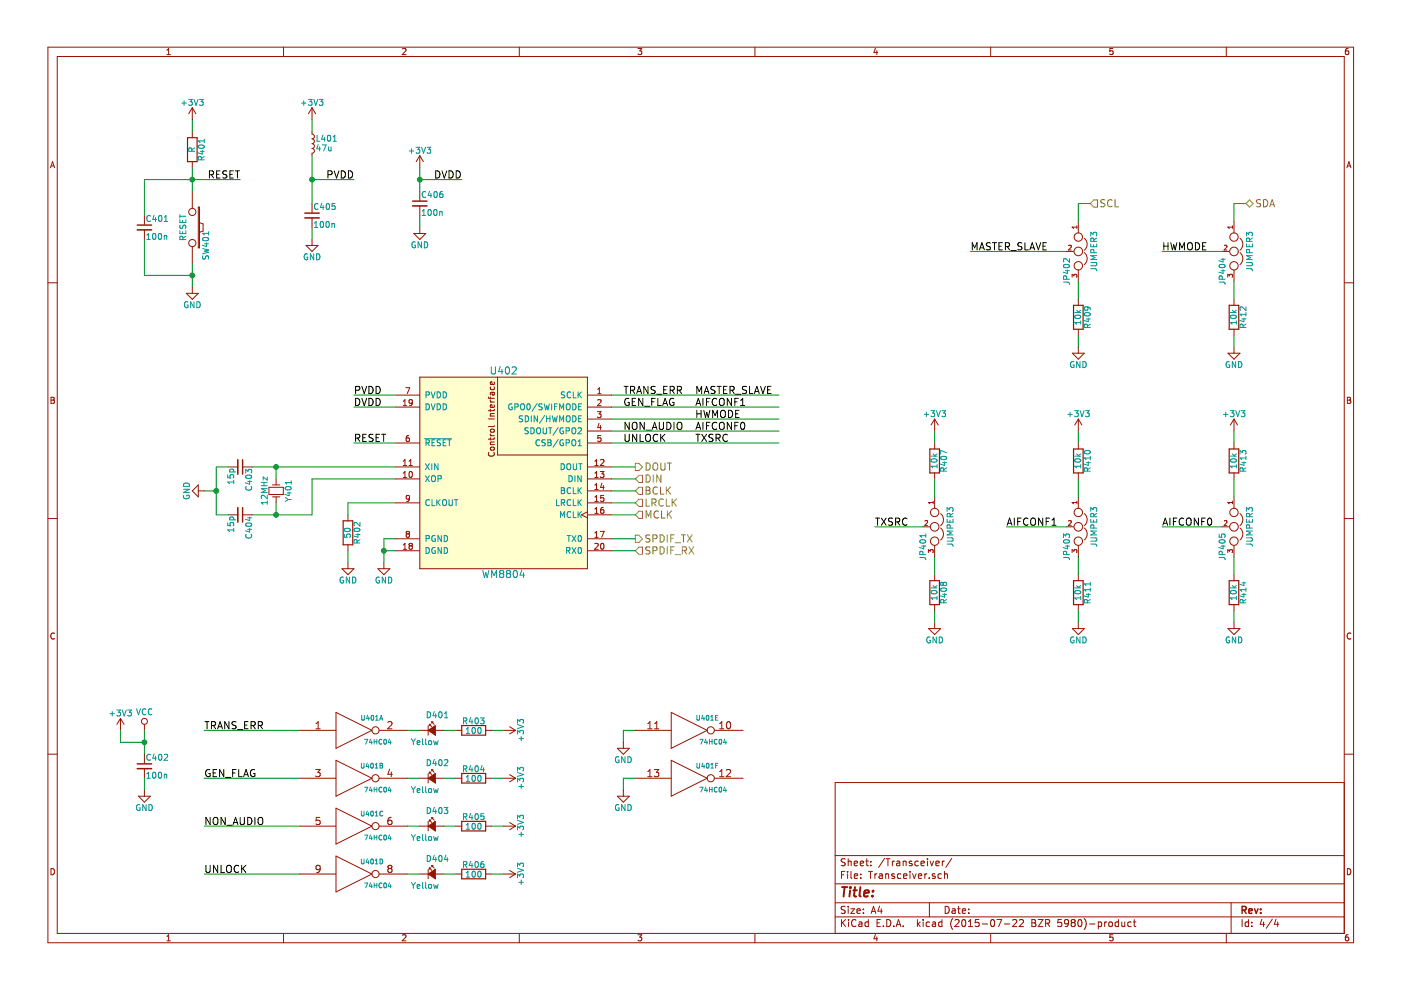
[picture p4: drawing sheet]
EESchema Schematic File Version 2
LIBS:power
LIBS:device
LIBS:transistors
LIBS:conn
LIBS:linear
LIBS:regul
LIBS:74xx
LIBS:cmos4000
LIBS:adc-dac
LIBS:memory
LIBS:xilinx
LIBS:microcontrollers
LIBS:dsp
LIBS:microchip
LIBS:analog_switches
LIBS:motorola
LIBS:texas
LIBS:intel
LIBS:audio
LIBS:interface
LIBS:digital-audio
LIBS:philips
LIBS:display
LIBS:cypress
LIBS:siliconi
LIBS:opto
LIBS:atmel
LIBS:contrib
LIBS:valves
LIBS:fdsp_amplifier
LIBS:fdsp_connector
LIBS:fdsp_device
LIBS:fdsp_digital
LIBS:fdsp_dsp
LIBS:fdsp_mechanical
LIBS:fdsp_pinhead
LIBS:fdsp_regulator
LIBS:fdsp_transistor
LIBS:fdsp_power
LIBS:StdConnector-cache
LIBS:SPDIF_Transceiver-cache
EELAYER 25 0
EELAYER END
$Descr A4 11693 8268
encoding utf-8
Sheet 4 4
Title ""
Date ""
Rev ""
Comp ""
Comment1 ""
Comment2 ""
Comment3 ""
Comment4 ""
$EndDescr
$Comp
L WM8804 U402
U 1 1
P 4200 4250
F 0 "U402" H 4200 5400 60  0000 C CNN
F 1 "WM8804" H 4200 3700 60  0000 C CNN
F 2 "Housings_SSOP:SSOP-20_5.3x7.2mm_Pitch0.65mm" H 4300 4250 60  0001 C CNN
F 3 "" H 4300 4250 60  0000 C CNN
	1    4200 4250
	1    0    0    -1  
$EndComp
$Comp
L +3V3 #PWR014
U 1 1
P 2600 1000
F 0 "#PWR014" H 2600 850 50  0001 C CNN
F 1 "+3V3" H 2600 1140 50  0000 C CNN
F 2 "" H 2600 1000 60  0000 C CNN
F 3 "" H 2600 1000 60  0000 C CNN
	1    2600 1000
	1    0    0    -1  
$EndComp
$Comp
L L_Small L401
U 1 1
P 2600 1200
F 0 "L401" H 2630 1240 50  0000 L CNN
F 1 "47u" H 2630 1160 50  0000 L CNN
F 2 "Resistors_ThroughHole:Resistor_Horizontal_RM10mm" H 2600 1200 60  0001 C CNN
F 3 "" H 2600 1200 60  0000 C CNN
	1    2600 1200
	1    0    0    -1  
$EndComp
$Comp
L C_Small C406
U 1 1
P 3500 1700
F 0 "C406" H 3510 1770 50  0000 L CNN
F 1 "100n" H 3510 1620 50  0000 L CNN
F 2 "Capacitors_SMD:C_0805_HandSoldering" H 3500 1700 60  0001 C CNN
F 3 "" H 3500 1700 60  0000 C CNN
	1    3500 1700
	1    0    0    -1  
$EndComp
$Comp
L C_Small C405
U 1 1
P 2600 1800
F 0 "C405" H 2610 1870 50  0000 L CNN
F 1 "100n" H 2610 1720 50  0000 L CNN
F 2 "Capacitors_SMD:C_0805_HandSoldering" H 2600 1800 60  0001 C CNN
F 3 "" H 2600 1800 60  0000 C CNN
	1    2600 1800
	1    0    0    -1  
$EndComp
$Comp
L GND #PWR015
U 1 1
P 3500 1900
F 0 "#PWR015" H 3500 1650 50  0001 C CNN
F 1 "GND" H 3500 1750 50  0000 C CNN
F 2 "" H 3500 1900 60  0000 C CNN
F 3 "" H 3500 1900 60  0000 C CNN
	1    3500 1900
	1    0    0    -1  
$EndComp
$Comp
L GND #PWR016
U 1 1
P 2600 2000
F 0 "#PWR016" H 2600 1750 50  0001 C CNN
F 1 "GND" H 2600 1850 50  0000 C CNN
F 2 "" H 2600 2000 60  0000 C CNN
F 3 "" H 2600 2000 60  0000 C CNN
	1    2600 2000
	1    0    0    -1  
$EndComp
$Comp
L R R401
U 1 1
P 1600 1250
F 0 "R401" V 1680 1250 50  0000 C CNN
F 1 "R" V 1600 1250 50  0000 C CNN
F 2 "Resistors_SMD:R_0805_HandSoldering" V 1530 1250 30  0001 C CNN
F 3 "" H 1600 1250 30  0000 C CNN
	1    1600 1250
	1    0    0    -1  
$EndComp
$Comp
L SW_PUSH SW401
U 1 1
P 1600 1900
F 0 "SW401" H 1750 2010 50  0000 C CNN
F 1 "RESET" H 1600 1820 50  0000 C CNN
F 2 "Buttons_Switches_ThroughHole:SW_PUSH_SMALL" H 1600 1900 60  0001 C CNN
F 3 "" H 1600 1900 60  0000 C CNN
	1    1600 1900
	0    1    1    0   
$EndComp
$Comp
L C_Small C401
U 1 1
P 1200 1900
F 0 "C401" H 1210 1970 50  0000 L CNN
F 1 "100n" H 1210 1820 50  0000 L CNN
F 2 "Capacitors_SMD:C_0805_HandSoldering" H 1200 1900 60  0001 C CNN
F 3 "" H 1200 1900 60  0000 C CNN
	1    1200 1900
	1    0    0    -1  
$EndComp
Wire Wire Line
	1200 1800 1200 1500
Wire Wire Line
	1200 1500 2000 1500
Wire Wire Line
	1600 1400 1600 1600
Connection ~ 1600 1500
Wire Wire Line
	1200 2000 1200 2300
Wire Wire Line
	1200 2300 1600 2300
Wire Wire Line
	1600 2200 1600 2400
$Comp
L +3V3 #PWR017
U 1 1
P 1600 1000
F 0 "#PWR017" H 1600 850 50  0001 C CNN
F 1 "+3V3" H 1600 1140 50  0000 C CNN
F 2 "" H 1600 1000 60  0000 C CNN
F 3 "" H 1600 1000 60  0000 C CNN
	1    1600 1000
	1    0    0    -1  
$EndComp
$Comp
L GND #PWR018
U 1 1
P 1600 2400
F 0 "#PWR018" H 1600 2150 50  0001 C CNN
F 1 "GND" H 1600 2250 50  0000 C CNN
F 2 "" H 1600 2400 60  0000 C CNN
F 3 "" H 1600 2400 60  0000 C CNN
	1    1600 2400
	1    0    0    -1  
$EndComp
Connection ~ 1600 2300
Wire Wire Line
	1600 1100 1600 1000
Text Label 2000 1500 2    60   ~ 0
RESET
Text Label 2950 3700 0    60   ~ 0
RESET
Wire Wire Line
	2950 3700 3300 3700
Wire Wire Line
	2600 2000 2600 1900
Wire Wire Line
	2600 1300 2600 1700
Wire Wire Line
	2600 1000 2600 1100
Wire Wire Line
	2600 1500 2950 1500
Connection ~ 2600 1500
Text Label 2950 1500 2    60   ~ 0
PVDD
Wire Wire Line
	3300 3300 2950 3300
Text Label 2950 3300 0    60   ~ 0
PVDD
$Comp
L +3V3 #PWR019
U 1 1
P 3500 1400
F 0 "#PWR019" H 3500 1250 50  0001 C CNN
F 1 "+3V3" H 3500 1540 50  0000 C CNN
F 2 "" H 3500 1400 60  0000 C CNN
F 3 "" H 3500 1400 60  0000 C CNN
	1    3500 1400
	1    0    0    -1  
$EndComp
Wire Wire Line
	3500 1400 3500 1600
Wire Wire Line
	3500 1800 3500 1900
Wire Wire Line
	3500 1500 3850 1500
Connection ~ 3500 1500
Text Label 3850 1500 2    60   ~ 0
DVDD
Text Label 2950 3400 0    60   ~ 0
DVDD
Wire Wire Line
	3300 3400 2950 3400
$Comp
L Crystal_Small Y401
U 1 1
P 2300 4100
F 0 "Y401" H 2300 4200 50  0000 C CNN
F 1 "12MHz" H 2300 4000 50  0000 C CNN
F 2 "Crystals:Crystal_HC49-SD_SMD" H 2300 4100 60  0001 C CNN
F 3 "" H 2300 4100 60  0000 C CNN
	1    2300 4100
	0    1    1    0   
$EndComp
Wire Wire Line
	2100 3900 3300 3900
Wire Wire Line
	2300 3900 2300 4000
Wire Wire Line
	3300 4000 2600 4000
Wire Wire Line
	2600 4000 2600 4300
Wire Wire Line
	2600 4300 2100 4300
Wire Wire Line
	2300 4300 2300 4200
$Comp
L C_Small C403
U 1 1
P 2000 3900
F 0 "C403" H 2010 3970 50  0000 L CNN
F 1 "15p" H 2010 3820 50  0000 L CNN
F 2 "Capacitors_SMD:C_0603_HandSoldering" H 2000 3900 60  0001 C CNN
F 3 "" H 2000 3900 60  0000 C CNN
	1    2000 3900
	0    1    1    0   
$EndComp
$Comp
L C_Small C404
U 1 1
P 2000 4300
F 0 "C404" H 2010 4370 50  0000 L CNN
F 1 "15p" H 2010 4220 50  0000 L CNN
F 2 "Capacitors_SMD:C_0603_HandSoldering" H 2000 4300 60  0001 C CNN
F 3 "" H 2000 4300 60  0000 C CNN
	1    2000 4300
	0    1    1    0   
$EndComp
Connection ~ 2300 4300
Connection ~ 2300 3900
Wire Wire Line
	1900 3900 1800 3900
Wire Wire Line
	1800 3900 1800 4300
Wire Wire Line
	1800 4300 1900 4300
Wire Wire Line
	1800 4100 1700 4100
Connection ~ 1800 4100
$Comp
L GND #PWR020
U 1 1
P 1700 4100
F 0 "#PWR020" H 1700 3850 50  0001 C CNN
F 1 "GND" H 1700 3950 50  0000 C CNN
F 2 "" H 1700 4100 60  0000 C CNN
F 3 "" H 1700 4100 60  0000 C CNN
	1    1700 4100
	0    1    1    0   
$EndComp
$Comp
L GND #PWR021
U 1 1
P 3200 4700
F 0 "#PWR021" H 3200 4450 50  0001 C CNN
F 1 "GND" H 3200 4550 50  0000 C CNN
F 2 "" H 3200 4700 60  0000 C CNN
F 3 "" H 3200 4700 60  0000 C CNN
	1    3200 4700
	1    0    0    -1  
$EndComp
Wire Wire Line
	3200 4500 3200 4700
Wire Wire Line
	3200 4500 3300 4500
Wire Wire Line
	3300 4600 3200 4600
Connection ~ 3200 4600
$Comp
L R R402
U 1 1
P 2900 4450
F 0 "R402" V 2980 4450 50  0000 C CNN
F 1 "50" V 2900 4450 50  0000 C CNN
F 2 "Resistors_SMD:R_0805_HandSoldering" V 2830 4450 30  0001 C CNN
F 3 "" H 2900 4450 30  0000 C CNN
	1    2900 4450
	1    0    0    -1  
$EndComp
$Comp
L GND #PWR022
U 1 1
P 2900 4700
F 0 "#PWR022" H 2900 4450 50  0001 C CNN
F 1 "GND" H 2900 4550 50  0000 C CNN
F 2 "" H 2900 4700 60  0000 C CNN
F 3 "" H 2900 4700 60  0000 C CNN
	1    2900 4700
	1    0    0    -1  
$EndComp
Wire Wire Line
	3300 4200 2900 4200
Wire Wire Line
	2900 4200 2900 4300
Wire Wire Line
	2900 4600 2900 4700
Text Label 5200 3300 0    60   ~ 0
TRANS_ERR
Text Label 5200 3400 0    60   ~ 0
GEN_FLAG
Text Label 5200 3600 0    60   ~ 0
NON_AUDIO
Text Label 5200 3700 0    60   ~ 0
UNLOCK
Wire Wire Line
	5100 3300 6500 3300
Wire Wire Line
	5100 3400 6500 3400
Wire Wire Line
	5100 3500 6500 3500
Wire Wire Line
	5100 3600 6500 3600
Wire Wire Line
	5100 3700 6500 3700
Text Label 5800 3300 0    60   ~ 0
MASTER_SLAVE
Text Label 5800 3400 0    60   ~ 0
AIFCONF1
Text Label 5800 3500 0    60   ~ 0
HWMODE
Text Label 5800 3600 0    60   ~ 0
AIFCONF0
Text Label 5800 3700 0    60   ~ 0
TXSRC
Text Label 1700 6100 0    60   ~ 0
TRANS_ERR
Wire Wire Line
	2500 6100 1700 6100
$Comp
L R R403
U 1 1
P 3950 6100
F 0 "R403" V 4030 6100 50  0000 C CNN
F 1 "100" V 3950 6100 50  0000 C CNN
F 2 "Resistors_SMD:R_0805_HandSoldering" V 3880 6100 30  0001 C CNN
F 3 "" H 3950 6100 30  0000 C CNN
	1    3950 6100
	0    -1   -1   0   
$EndComp
$Comp
L +3V3 #PWR023
U 1 1
P 4200 6100
F 0 "#PWR023" H 4200 5950 50  0001 C CNN
F 1 "+3V3" H 4200 6240 50  0000 C CNN
F 2 "" H 4200 6100 60  0000 C CNN
F 3 "" H 4200 6100 60  0000 C CNN
	1    4200 6100
	0    1    1    0   
$EndComp
$Comp
L LED_Small D401
U 1 1
P 3600 6100
F 0 "D401" H 3550 6225 50  0000 L CNN
F 1 "Yellow" H 3425 6000 50  0000 L CNN
F 2 "LEDs:LED-0805" V 3600 6100 60  0001 C CNN
F 3 "" V 3600 6100 60  0000 C CNN
	1    3600 6100
	1    0    0    -1  
$EndComp
Wire Wire Line
	3400 6100 3500 6100
Wire Wire Line
	3800 6100 3700 6100
Wire Wire Line
	4200 6100 4100 6100
$Comp
L 74HC04 U401
U 1 1
P 2950 6100
F 0 "U401" H 3100 6200 40  0000 C CNN
F 1 "74HC04" H 3150 6000 40  0000 C CNN
F 2 "Housings_SOIC:SOIC-14_3.9x8.7mm_Pitch1.27mm" H 2950 6100 60  0001 C CNN
F 3 "" H 2950 6100 60  0000 C CNN
	1    2950 6100
	1    0    0    -1  
$EndComp
Text Label 1700 6500 0    60   ~ 0
GEN_FLAG
Wire Wire Line
	2500 6500 1700 6500
$Comp
L R R404
U 1 1
P 3950 6500
F 0 "R404" V 4030 6500 50  0000 C CNN
F 1 "100" V 3950 6500 50  0000 C CNN
F 2 "Resistors_SMD:R_0805_HandSoldering" V 3880 6500 30  0001 C CNN
F 3 "" H 3950 6500 30  0000 C CNN
	1    3950 6500
	0    -1   -1   0   
$EndComp
$Comp
L +3V3 #PWR024
U 1 1
P 4200 6500
F 0 "#PWR024" H 4200 6350 50  0001 C CNN
F 1 "+3V3" H 4200 6640 50  0000 C CNN
F 2 "" H 4200 6500 60  0000 C CNN
F 3 "" H 4200 6500 60  0000 C CNN
	1    4200 6500
	0    1    1    0   
$EndComp
$Comp
L LED_Small D402
U 1 1
P 3600 6500
F 0 "D402" H 3550 6625 50  0000 L CNN
F 1 "Yellow" H 3425 6400 50  0000 L CNN
F 2 "LEDs:LED-0805" V 3600 6500 60  0001 C CNN
F 3 "" V 3600 6500 60  0000 C CNN
	1    3600 6500
	1    0    0    -1  
$EndComp
Wire Wire Line
	3400 6500 3500 6500
Wire Wire Line
	3800 6500 3700 6500
Wire Wire Line
	4200 6500 4100 6500
$Comp
L 74HC04 U401
U 2 1
P 2950 6500
F 0 "U401" H 3100 6600 40  0000 C CNN
F 1 "74HC04" H 3150 6400 40  0000 C CNN
F 2 "Housings_SOIC:SOIC-14_3.9x8.7mm_Pitch1.27mm" H 2950 6500 60  0001 C CNN
F 3 "" H 2950 6500 60  0000 C CNN
	2    2950 6500
	1    0    0    -1  
$EndComp
Text Label 1700 6900 0    60   ~ 0
NON_AUDIO
Wire Wire Line
	2500 6900 1700 6900
$Comp
L R R405
U 1 1
P 3950 6900
F 0 "R405" V 4030 6900 50  0000 C CNN
F 1 "100" V 3950 6900 50  0000 C CNN
F 2 "Resistors_SMD:R_0805_HandSoldering" V 3880 6900 30  0001 C CNN
F 3 "" H 3950 6900 30  0000 C CNN
	1    3950 6900
	0    -1   -1   0   
$EndComp
$Comp
L +3V3 #PWR025
U 1 1
P 4200 6900
F 0 "#PWR025" H 4200 6750 50  0001 C CNN
F 1 "+3V3" H 4200 7040 50  0000 C CNN
F 2 "" H 4200 6900 60  0000 C CNN
F 3 "" H 4200 6900 60  0000 C CNN
	1    4200 6900
	0    1    1    0   
$EndComp
$Comp
L LED_Small D403
U 1 1
P 3600 6900
F 0 "D403" H 3550 7025 50  0000 L CNN
F 1 "Yellow" H 3425 6800 50  0000 L CNN
F 2 "LEDs:LED-0805" V 3600 6900 60  0001 C CNN
F 3 "" V 3600 6900 60  0000 C CNN
	1    3600 6900
	1    0    0    -1  
$EndComp
Wire Wire Line
	3400 6900 3500 6900
Wire Wire Line
	3800 6900 3700 6900
Wire Wire Line
	4200 6900 4100 6900
$Comp
L 74HC04 U401
U 3 1
P 2950 6900
F 0 "U401" H 3100 7000 40  0000 C CNN
F 1 "74HC04" H 3150 6800 40  0000 C CNN
F 2 "Housings_SOIC:SOIC-14_3.9x8.7mm_Pitch1.27mm" H 2950 6900 60  0001 C CNN
F 3 "" H 2950 6900 60  0000 C CNN
	3    2950 6900
	1    0    0    -1  
$EndComp
Text Label 1700 7300 0    60   ~ 0
UNLOCK
Wire Wire Line
	2500 7300 1700 7300
$Comp
L R R406
U 1 1
P 3950 7300
F 0 "R406" V 4030 7300 50  0000 C CNN
F 1 "100" V 3950 7300 50  0000 C CNN
F 2 "Resistors_SMD:R_0805_HandSoldering" V 3880 7300 30  0001 C CNN
F 3 "" H 3950 7300 30  0000 C CNN
	1    3950 7300
	0    -1   -1   0   
$EndComp
$Comp
L +3V3 #PWR026
U 1 1
P 4200 7300
F 0 "#PWR026" H 4200 7150 50  0001 C CNN
F 1 "+3V3" H 4200 7440 50  0000 C CNN
F 2 "" H 4200 7300 60  0000 C CNN
F 3 "" H 4200 7300 60  0000 C CNN
	1    4200 7300
	0    1    1    0   
$EndComp
$Comp
L LED_Small D404
U 1 1
P 3600 7300
F 0 "D404" H 3550 7425 50  0000 L CNN
F 1 "Yellow" H 3425 7200 50  0000 L CNN
F 2 "LEDs:LED-0805" V 3600 7300 60  0001 C CNN
F 3 "" V 3600 7300 60  0000 C CNN
	1    3600 7300
	1    0    0    -1  
$EndComp
Wire Wire Line
	3400 7300 3500 7300
Wire Wire Line
	3800 7300 3700 7300
Wire Wire Line
	4200 7300 4100 7300
$Comp
L 74HC04 U401
U 4 1
P 2950 7300
F 0 "U401" H 3100 7400 40  0000 C CNN
F 1 "74HC04" H 3150 7200 40  0000 C CNN
F 2 "Housings_SOIC:SOIC-14_3.9x8.7mm_Pitch1.27mm" H 2950 7300 60  0001 C CNN
F 3 "" H 2950 7300 60  0000 C CNN
	4    2950 7300
	1    0    0    -1  
$EndComp
$Comp
L VCC #PWR027
U 1 1
P 1200 6100
F 0 "#PWR027" H 1200 5950 50  0001 C CNN
F 1 "VCC" H 1200 6250 50  0000 C CNN
F 2 "" H 1200 6100 60  0000 C CNN
F 3 "" H 1200 6100 60  0000 C CNN
	1    1200 6100
	1    0    0    -1  
$EndComp
$Comp
L C_Small C402
U 1 1
P 1200 6400
F 0 "C402" H 1210 6470 50  0000 L CNN
F 1 "100n" H 1210 6320 50  0000 L CNN
F 2 "Capacitors_SMD:C_0805_HandSoldering" H 1200 6400 60  0001 C CNN
F 3 "" H 1200 6400 60  0000 C CNN
	1    1200 6400
	1    0    0    -1  
$EndComp
$Comp
L GND #PWR028
U 1 1
P 1200 6600
F 0 "#PWR028" H 1200 6350 50  0001 C CNN
F 1 "GND" H 1200 6450 50  0000 C CNN
F 2 "" H 1200 6600 60  0000 C CNN
F 3 "" H 1200 6600 60  0000 C CNN
	1    1200 6600
	1    0    0    -1  
$EndComp
$Comp
L +3V3 #PWR029
U 1 1
P 1000 6100
F 0 "#PWR029" H 1000 5950 50  0001 C CNN
F 1 "+3V3" H 1000 6240 50  0000 C CNN
F 2 "" H 1000 6100 60  0000 C CNN
F 3 "" H 1000 6100 60  0000 C CNN
	1    1000 6100
	1    0    0    -1  
$EndComp
Wire Wire Line
	1000 6100 1000 6200
Wire Wire Line
	1000 6200 1200 6200
Wire Wire Line
	1200 6100 1200 6300
Connection ~ 1200 6200
Wire Wire Line
	1200 6500 1200 6600
$Comp
L JUMPER3 JP404
U 1 1
P 10300 2100
F 0 "JP404" H 10350 2000 50  0000 L CNN
F 1 "JUMPER3" H 10300 2200 50  0000 C BNN
F 2 "Pin_Headers:Pin_Header_Straight_1x03" H 10300 2100 60  0001 C CNN
F 3 "" H 10300 2100 60  0000 C CNN
	1    10300 2100
	0    1    1    0   
$EndComp
Text HLabel 9100 1700 2    60   Input ~ 0
SCL
Text HLabel 10400 1700 2    60   BiDi ~ 0
SDA
$Comp
L R R412
U 1 1
P 10300 2650
F 0 "R412" V 10380 2650 50  0000 C CNN
F 1 "10k" V 10300 2650 50  0000 C CNN
F 2 "Resistors_SMD:R_0805_HandSoldering" V 10230 2650 30  0001 C CNN
F 3 "" H 10300 2650 30  0000 C CNN
	1    10300 2650
	1    0    0    -1  
$EndComp
$Comp
L GND #PWR030
U 1 1
P 10300 2900
F 0 "#PWR030" H 10300 2650 50  0001 C CNN
F 1 "GND" H 10300 2750 50  0000 C CNN
F 2 "" H 10300 2900 60  0000 C CNN
F 3 "" H 10300 2900 60  0000 C CNN
	1    10300 2900
	1    0    0    -1  
$EndComp
Wire Wire Line
	10400 1700 10300 1700
Wire Wire Line
	10300 1700 10300 1850
Wire Wire Line
	10300 2350 10300 2500
Wire Wire Line
	10300 2800 10300 2900
Text Label 9700 2100 0    60   ~ 0
HWMODE
Wire Wire Line
	9700 2100 10200 2100
$Comp
L JUMPER3 JP402
U 1 1
P 9000 2100
F 0 "JP402" H 9050 2000 50  0000 L CNN
F 1 "JUMPER3" H 9000 2200 50  0000 C BNN
F 2 "Pin_Headers:Pin_Header_Straight_1x03" H 9000 2100 60  0001 C CNN
F 3 "" H 9000 2100 60  0000 C CNN
	1    9000 2100
	0    1    1    0   
$EndComp
$Comp
L R R409
U 1 1
P 9000 2650
F 0 "R409" V 9080 2650 50  0000 C CNN
F 1 "10k" V 9000 2650 50  0000 C CNN
F 2 "Resistors_SMD:R_0805_HandSoldering" V 8930 2650 30  0001 C CNN
F 3 "" H 9000 2650 30  0000 C CNN
	1    9000 2650
	1    0    0    -1  
$EndComp
$Comp
L GND #PWR031
U 1 1
P 9000 2900
F 0 "#PWR031" H 9000 2650 50  0001 C CNN
F 1 "GND" H 9000 2750 50  0000 C CNN
F 2 "" H 9000 2900 60  0000 C CNN
F 3 "" H 9000 2900 60  0000 C CNN
	1    9000 2900
	1    0    0    -1  
$EndComp
Wire Wire Line
	9100 1700 9000 1700
Wire Wire Line
	9000 1700 9000 1850
Wire Wire Line
	9000 2350 9000 2500
Wire Wire Line
	9000 2800 9000 2900
Text Label 8100 2100 0    60   ~ 0
MASTER_SLAVE
Wire Wire Line
	8100 2100 8900 2100
$Comp
L JUMPER3 JP403
U 1 1
P 9000 4400
F 0 "JP403" H 9050 4300 50  0000 L CNN
F 1 "JUMPER3" H 9000 4500 50  0000 C BNN
F 2 "Pin_Headers:Pin_Header_Straight_1x03" H 9000 4400 60  0001 C CNN
F 3 "" H 9000 4400 60  0000 C CNN
	1    9000 4400
	0    1    1    0   
$EndComp
$Comp
L R R411
U 1 1
P 9000 4950
F 0 "R411" V 9080 4950 50  0000 C CNN
F 1 "10k" V 9000 4950 50  0000 C CNN
F 2 "Resistors_SMD:R_0805_HandSoldering" V 8930 4950 30  0001 C CNN
F 3 "" H 9000 4950 30  0000 C CNN
	1    9000 4950
	1    0    0    -1  
$EndComp
$Comp
L GND #PWR032
U 1 1
P 9000 5200
F 0 "#PWR032" H 9000 4950 50  0001 C CNN
F 1 "GND" H 9000 5050 50  0000 C CNN
F 2 "" H 9000 5200 60  0000 C CNN
F 3 "" H 9000 5200 60  0000 C CNN
	1    9000 5200
	1    0    0    -1  
$EndComp
Wire Wire Line
	9000 4650 9000 4800
Wire Wire Line
	9000 5100 9000 5200
Text Label 8400 4400 0    60   ~ 0
AIFCONF1
Wire Wire Line
	8400 4400 8900 4400
$Comp
L +3V3 #PWR033
U 1 1
P 9000 3600
F 0 "#PWR033" H 9000 3450 50  0001 C CNN
F 1 "+3V3" H 9000 3740 50  0000 C CNN
F 2 "" H 9000 3600 60  0000 C CNN
F 3 "" H 9000 3600 60  0000 C CNN
	1    9000 3600
	1    0    0    -1  
$EndComp
$Comp
L R R410
U 1 1
P 9000 3850
F 0 "R410" V 9080 3850 50  0000 C CNN
F 1 "10k" V 9000 3850 50  0000 C CNN
F 2 "Resistors_SMD:R_0805_HandSoldering" V 8930 3850 30  0001 C CNN
F 3 "" H 9000 3850 30  0000 C CNN
	1    9000 3850
	1    0    0    -1  
$EndComp
Wire Wire Line
	9000 4150 9000 4000
Wire Wire Line
	9000 3700 9000 3600
$Comp
L JUMPER3 JP405
U 1 1
P 10300 4400
F 0 "JP405" H 10350 4300 50  0000 L CNN
F 1 "JUMPER3" H 10300 4500 50  0000 C BNN
F 2 "Pin_Headers:Pin_Header_Straight_1x03" H 10300 4400 60  0001 C CNN
F 3 "" H 10300 4400 60  0000 C CNN
	1    10300 4400
	0    1    1    0   
$EndComp
$Comp
L R R414
U 1 1
P 10300 4950
F 0 "R414" V 10380 4950 50  0000 C CNN
F 1 "10k" V 10300 4950 50  0000 C CNN
F 2 "Resistors_SMD:R_0805_HandSoldering" V 10230 4950 30  0001 C CNN
F 3 "" H 10300 4950 30  0000 C CNN
	1    10300 4950
	1    0    0    -1  
$EndComp
$Comp
L GND #PWR034
U 1 1
P 10300 5200
F 0 "#PWR034" H 10300 4950 50  0001 C CNN
F 1 "GND" H 10300 5050 50  0000 C CNN
F 2 "" H 10300 5200 60  0000 C CNN
F 3 "" H 10300 5200 60  0000 C CNN
	1    10300 5200
	1    0    0    -1  
$EndComp
Wire Wire Line
	10300 4650 10300 4800
Wire Wire Line
	10300 5100 10300 5200
Text Label 9700 4400 0    60   ~ 0
AIFCONF0
Wire Wire Line
	9700 4400 10200 4400
$Comp
L +3V3 #PWR035
U 1 1
P 10300 3600
F 0 "#PWR035" H 10300 3450 50  0001 C CNN
F 1 "+3V3" H 10300 3740 50  0000 C CNN
F 2 "" H 10300 3600 60  0000 C CNN
F 3 "" H 10300 3600 60  0000 C CNN
	1    10300 3600
	1    0    0    -1  
$EndComp
$Comp
L R R413
U 1 1
P 10300 3850
F 0 "R413" V 10380 3850 50  0000 C CNN
F 1 "10k" V 10300 3850 50  0000 C CNN
F 2 "Resistors_SMD:R_0805_HandSoldering" V 10230 3850 30  0001 C CNN
F 3 "" H 10300 3850 30  0000 C CNN
	1    10300 3850
	1    0    0    -1  
$EndComp
Wire Wire Line
	10300 4150 10300 4000
Wire Wire Line
	10300 3700 10300 3600
$Comp
L JUMPER3 JP401
U 1 1
P 7800 4400
F 0 "JP401" H 7850 4300 50  0000 L CNN
F 1 "JUMPER3" H 7800 4500 50  0000 C BNN
F 2 "Pin_Headers:Pin_Header_Straight_1x03" H 7800 4400 60  0001 C CNN
F 3 "" H 7800 4400 60  0000 C CNN
	1    7800 4400
	0    1    1    0   
$EndComp
$Comp
L R R408
U 1 1
P 7800 4950
F 0 "R408" V 7880 4950 50  0000 C CNN
F 1 "10k" V 7800 4950 50  0000 C CNN
F 2 "Resistors_SMD:R_0805_HandSoldering" V 7730 4950 30  0001 C CNN
F 3 "" H 7800 4950 30  0000 C CNN
	1    7800 4950
	1    0    0    -1  
$EndComp
$Comp
L GND #PWR036
U 1 1
P 7800 5200
F 0 "#PWR036" H 7800 4950 50  0001 C CNN
F 1 "GND" H 7800 5050 50  0000 C CNN
F 2 "" H 7800 5200 60  0000 C CNN
F 3 "" H 7800 5200 60  0000 C CNN
	1    7800 5200
	1    0    0    -1  
$EndComp
Wire Wire Line
	7800 4650 7800 4800
Wire Wire Line
	7800 5100 7800 5200
Text Label 7300 4400 0    60   ~ 0
TXSRC
Wire Wire Line
	7300 4400 7700 4400
$Comp
L +3V3 #PWR037
U 1 1
P 7800 3600
F 0 "#PWR037" H 7800 3450 50  0001 C CNN
F 1 "+3V3" H 7800 3740 50  0000 C CNN
F 2 "" H 7800 3600 60  0000 C CNN
F 3 "" H 7800 3600 60  0000 C CNN
	1    7800 3600
	1    0    0    -1  
$EndComp
$Comp
L R R407
U 1 1
P 7800 3850
F 0 "R407" V 7880 3850 50  0000 C CNN
F 1 "10k" V 7800 3850 50  0000 C CNN
F 2 "Resistors_SMD:R_0805_HandSoldering" V 7730 3850 30  0001 C CNN
F 3 "" H 7800 3850 30  0000 C CNN
	1    7800 3850
	1    0    0    -1  
$EndComp
Wire Wire Line
	7800 4150 7800 4000
Wire Wire Line
	7800 3700 7800 3600
Text HLabel 5300 3900 2    60   Output ~ 0
DOUT
Text HLabel 5300 4000 2    60   Input ~ 0
DIN
Text HLabel 5300 4100 2    60   Input ~ 0
BCLK
Text HLabel 5300 4200 2    60   Input ~ 0
LRCLK
Wire Wire Line
	5300 3900 5100 3900
Wire Wire Line
	5300 4000 5100 4000
Wire Wire Line
	5300 4100 5100 4100
Wire Wire Line
	5300 4200 5100 4200
Text HLabel 5300 4300 2    60   Input ~ 0
MCLK
Wire Wire Line
	5300 4300 5100 4300
Text HLabel 5300 4500 2    60   Output ~ 0
SPDIF_TX
Text HLabel 5300 4600 2    60   Input ~ 0
SPDIF_RX
Wire Wire Line
	5300 4500 5100 4500
Wire Wire Line
	5100 4600 5300 4600
$Comp
L 74HC04 U401
U 5 1
P 5750 6100
F 0 "U401" H 5900 6200 40  0000 C CNN
F 1 "74HC04" H 5950 6000 40  0000 C CNN
F 2 "Housings_SOIC:SOIC-14_3.9x8.7mm_Pitch1.27mm" H 5750 6100 60  0001 C CNN
F 3 "" H 5750 6100 60  0000 C CNN
	5    5750 6100
	1    0    0    -1  
$EndComp
$Comp
L 74HC04 U401
U 6 1
P 5750 6500
F 0 "U401" H 5900 6600 40  0000 C CNN
F 1 "74HC04" H 5950 6400 40  0000 C CNN
F 2 "Housings_SOIC:SOIC-14_3.9x8.7mm_Pitch1.27mm" H 5750 6500 60  0001 C CNN
F 3 "" H 5750 6500 60  0000 C CNN
	6    5750 6500
	1    0    0    -1  
$EndComp
$Comp
L GND #PWR038
U 1 1
P 5200 6200
F 0 "#PWR038" H 5200 5950 50  0001 C CNN
F 1 "GND" H 5200 6050 50  0000 C CNN
F 2 "" H 5200 6200 60  0000 C CNN
F 3 "" H 5200 6200 60  0000 C CNN
	1    5200 6200
	1    0    0    -1  
$EndComp
$Comp
L GND #PWR039
U 1 1
P 5200 6600
F 0 "#PWR039" H 5200 6350 50  0001 C CNN
F 1 "GND" H 5200 6450 50  0000 C CNN
F 2 "" H 5200 6600 60  0000 C CNN
F 3 "" H 5200 6600 60  0000 C CNN
	1    5200 6600
	1    0    0    -1  
$EndComp
Wire Wire Line
	5300 6100 5200 6100
Wire Wire Line
	5200 6100 5200 6200
Wire Wire Line
	5300 6500 5200 6500
Wire Wire Line
	5200 6500 5200 6600
$EndSCHEMATC
